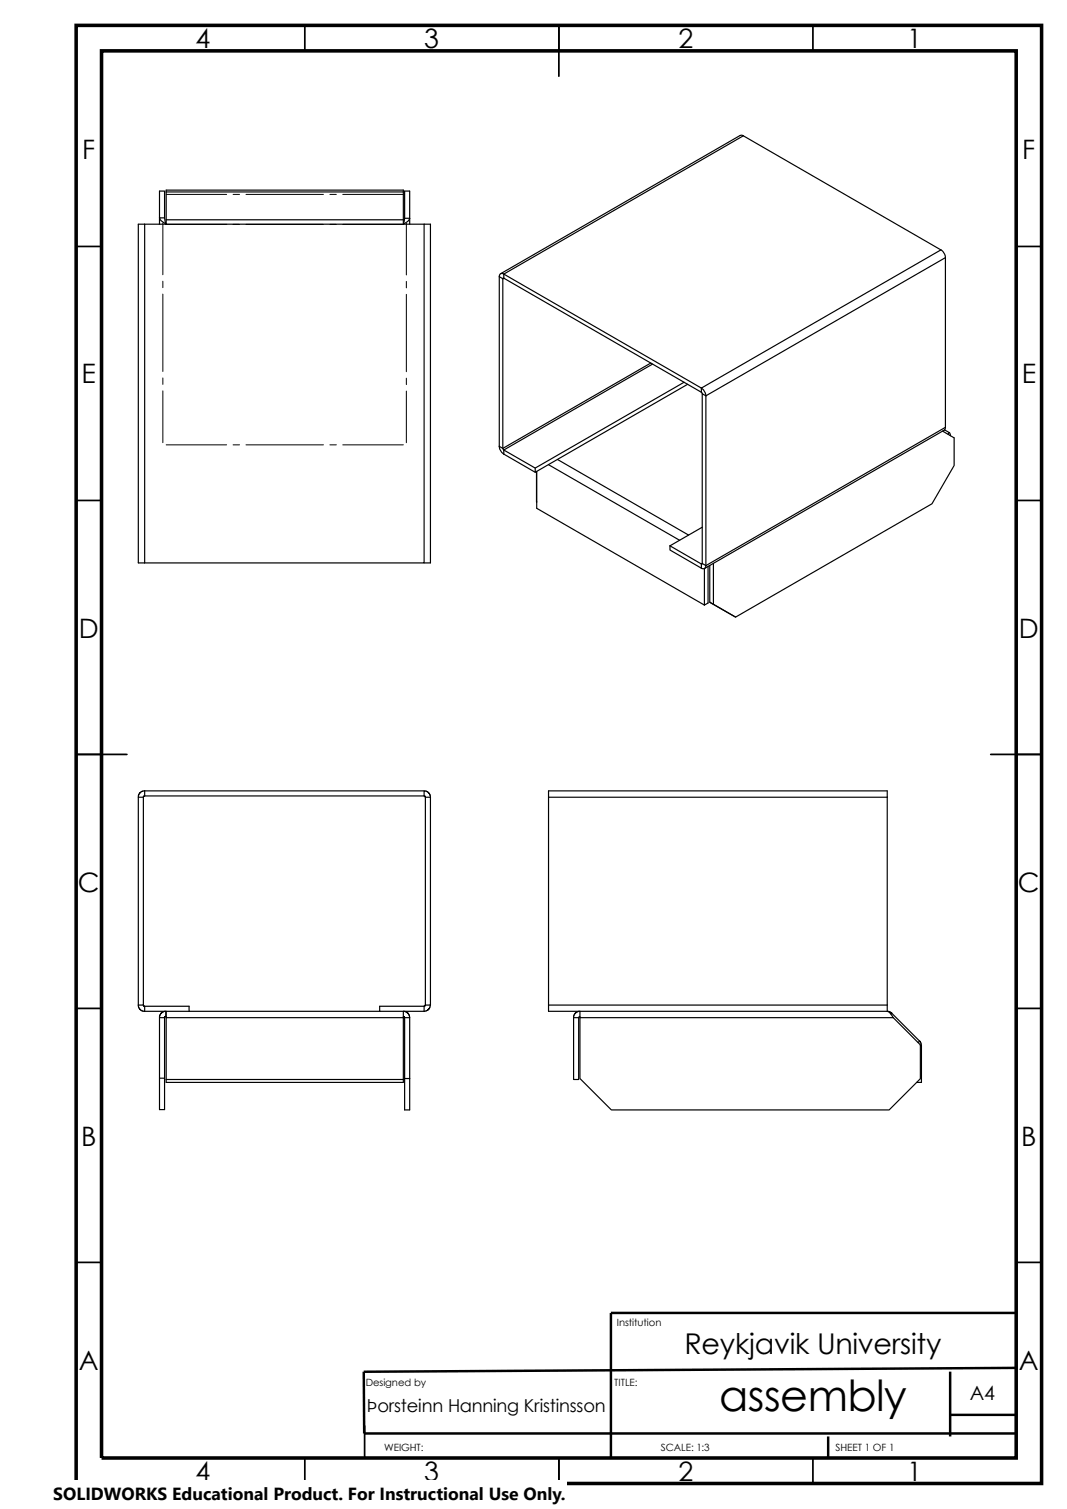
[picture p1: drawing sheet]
<svg xmlns="http://www.w3.org/2000/svg" width="210mm" height="297mm" viewBox="0 0 210 297" stroke-linecap="round" stroke-linejoin="round" font-family="sans-serif">
<g fill="none" stroke="#000" stroke-width=".34">
<path d="M60 5v5M110 5v10M160 5v5M15 48.5h5M200 48.5h5M15 98.5h5M200 98.5h5M15 148.5h10M195 148.5h10M15 198.5h5M200 198.5h5M15 248.5h5"/>
<path d="M200 248.5h5M60 287v5M71.8 280.7v6.3M110 287v5M160 287v5"/>
</g>
<path d="M20 231.8v55.2M200 258.4h-79.8v28.6M187 270v12.8M187 278.5h13M199.9 269.3l-128.3 .7 .1 12.2h128.3M163 282.8v4.2" fill="none" stroke="#000" stroke-width=".49"/>
<path d="M15 5h190v287h-190zM20 10h180v277h-180z" fill="none" stroke="#000" stroke-width=".7" stroke-linecap="butt"/>
<g fill="none" stroke="#000" stroke-width=".23">
<path d="M32.7 37.8v-.4h46.7v.4M32.7 37.8h46.7M32.7 37.8v5.5M79.4 37.8v5.5M146.3 26.7l-47.2 27.3M146.3 26.7l38.9 22.5M146.3 26.7h-.7l-47.1 27.2M28.5 44.1v66.7M28.5 44.1h55M28.5 44.1h-1.3v66.7h1.3M32.4 42.9h-1a2.03 2.03 0 0 0 1.2 1.2M32.4 42.9l.2 1.2"/>
<path d="M32.4 42.9v-5.3h-1v6.5M32.6 44.1h.1M32.7 43.3l-.1 .8M32.7 43.3h46.7M79.4 43.3v.8M79.6 43v-5.4h1v6.5M79.6 43h1a1.95 1.95 0 0 1-1.2 1.1M79.6 43l-.2 1.1M83.5 44.1h1.2v66.7h-1.2M83.5 44.1v66.7h-55M98.3 54.5v33.4M98.3 54.5l.7 .4"/>
<path d="M99 54.9v33.4M99 54.8h.1l-.1 .1zM99.1 54v.8l38.9 22.4M99.1 54l38.9 22.4M99.1 54a.54 .54 0 0 0-.6-.1 .54 .54 0 0 0-.2 .6M185.2 49.2l-47.2 27.2M185.2 49.2l.6 .6 .3 .9M186.1 50.7v33.4M186.1 50.7l-47.2 27.2M128.1 71.5l-29.1 16.8M128.4 71.7l-29.3 16.9M134.6 75.2l-29.3 16.9-6.2-3.5"/>
<path d="M135.3 75.6l-30 17.4v-.9M138 76.4l.6 .7 .3 .8M138 77.2l.2 .3M138 76.4v.8M138.2 77.5v33.4M138.2 77.5l.7 .4M138.9 77.9v33.4M98.3 87.9l.7 .4M98.3 87.9l.2 .8 .6 .7M99 88.3l.1 .3M99.1 89.4l6.2 3.6M99.1 88.6v.8"/>
<path d="M105.6 92.8v6M105.6 92.8v7.3l33 19M107.9 91.5l25.8 14.8M109.7 90.4l25.8 14.9M185.5 84.9l2.3 1.3v5.4l-4.4 7.6-38.6 22.3-4.4-2.5v-8.1M185.9 84.6l.9 .5M186.1 84.1l-.3 .6-47.2 27.2v7.2M186.1 84.1l-47.2 27.2M186.8 85.1l.2 .6M186.8 85.1l-.2 .4M187 85.7v.1M187 85.7h.1"/>
<path d="M131.8 107.4v.9l6.2 3.5M131.8 107.4l6.2 3.6M138 111v.8M138.2 110.9l-.2 .1M138.2 110.9l.7 .4M138.2 103.8l-6.4 3.6M138.9 111.3a.54 .54 0 0 1-.2 .6 .54 .54 0 0 1-.7-.1M139.3 111.5v7.2l-.7 .4M139.7 118.6l5.1 2.9M139.7 111.3v7.3l.7 .4M27.2 156.9v40.9M28.2 156.9v40.9h-1"/>
<path d="M28.5 156.7l-.3 .2M28.5 155.7l-.9 .3-.4 .6v.3h1M28.5 155.7h55M28.5 156.7h55M28.5 155.7v1M83.5 156.7v-1h.3l.6 .4 .3 .8M83.5 156.7l.2 .2M83.7 156.9v40.9h1v-40.9M83.7 156.9h1M107.9 156.9l.1-1.2h66.6v1.2M107.9 156.9v40.9M108 156.9h66.6"/>
<path d="M174.6 156.9v40.9M27.2 197.8l.1 .5 .3 .5 .9 .3M28.2 197.8l.3 .3M28.5 198.1h8.7v1M28.5 198.1v1h46.2M32.7 199.1v1.2M83.5 198.1h-8.8v1h8.8M83.5 198.1v1M83.7 197.8l-.2 .3M84.7 197.8l-.4 .9-.8 .4M107.9 197.8h66.7M174.6 197.8v1.3h-66.7v-1.3"/>
<path d="M175.5 199.4l-.5-.3h-.4a2.21 2.21 0 0 1 1.2 1.2M175.5 199.5l-.2 .1M175.5 199.5l5.5 5.4M31.4 200.3h1M31.4 200.3v18.1h1v-18.1M31.4 212.2h1M32.6 200.1l-.2 .2M32.6 200.1v-1h-.2l-.7 .4-.3 .8M32.6 200.1h.1M32.7 200.3v12.8h46.7v-12.8M32.7 212.5h46.7M32.7 200.3h46.7"/>
<path d="M79.4 200.1l.2 .2M79.6 200.3h1v18.2h-1zM79.6 212.3h1M80.6 200.3l-.3-.8-.7-.4h-.2v1.2M112.9 200.3h1M112.9 200.3v12.2h1v-12.2M114.1 200.1l-.2 .2M114.1 200.3v12l6.2 6.2h54.7l6.1-6.2v-6.6l-5.3-5.4M114.1 200.3v-1.2h-.4l-.5 .4-.3 .8M114.1 200.3h61.7M181 204.9l.3 .5v.4M181 204.9l-.3 .3"/>
<path d="M181.1 205.8h.2v7.3h-.9"/>
</g>
<g fill="none" stroke="#000" stroke-width=".2">
<path d="M32.7 38.3h11.9M45.9 38.3h1.2M48.4 38.3h15.2M64.9 38.3h1.3M67.5 38.3h11.9M32 43.9v10.2M32 55.4v1.2M32 57.9v15.2M32.7 44.2h11.9M45.9 44.2h1.2M48.4 44.2h15.2M64.9 44.2h1.3"/>
<path d="M67.5 44.2h11.9M80 44v10.1M80 55.4v1.3M80 57.9v15.3M32 74.4v1.3M32 76.9v10.2M80 74.4v1.3M80 77v10.1M32.7 87.6h11.9M45.9 87.6h1.2M48.4 87.6h15.2M64.9 87.6h1.3"/>
<path d="M67.5 87.6h11.9"/>
</g>
<path d="M10.5 291.5h101v5.5h-101z" fill="#fff"/>
<text font-size="8.4" x="141.5" y="277.8">assembly</text>
<text font-size="5.6" x="134.7" y="266.6">Reykjavik University</text>
<g font-size="5.3">
<text x="38.5" y="9.5">4</text>
<text x="83.5" y="9.5">3</text>
<text x="133.5" y="9.5">2</text>
<text x="178.5" y="9.5">1</text>
<text x="16.2" y="31.2">F</text>
<text x="201.2" y="31.2">F</text>
<text x="16.1" y="75.5">E</text>
<text x="201.1" y="75.5">E</text>
<text x="15.5" y="125.5">D</text>
<text x="200.5" y="125.5">D</text>
<text x="15.3" y="175.5">C</text>
<text x="200.3" y="175.5">C</text>
<text x="16" y="225.5">B</text>
<text x="201" y="225.5">B</text>
<text x="15.5" y="269.7">A</text>
<text x="200.5" y="269.7">A</text>
<text x="38.5" y="291.5">4</text>
<text x="83.5" y="291.5">3</text>
<text x="133.5" y="291.5">2</text>
<text x="178.5" y="291.5">1</text>
</g>
<text font-size="3.9" x="190.8" y="275.5">A4</text>
<g font-size="3.5">
<text x="72.2" y="277.9">Þorsteinn Hanning Kristinsson</text>
<text x="10.5" y="295.2">SOLIDWORKS Educational Product. For Instructional Use Only.</text>
</g>
<g font-size="2">
<text x="121.4" y="261.1">Institution</text>
<text x="72" y="272.9">Designed by</text>
<text x="120.9" y="272.9">TITLE:</text>
<text x="75.6" y="285.6">WEIGHT:</text>
<text x="130" y="285.6">SCALE: 1:3</text>
<text x="164.4" y="285.6">SHEET 1 OF 1</text>
</g>
</svg>
